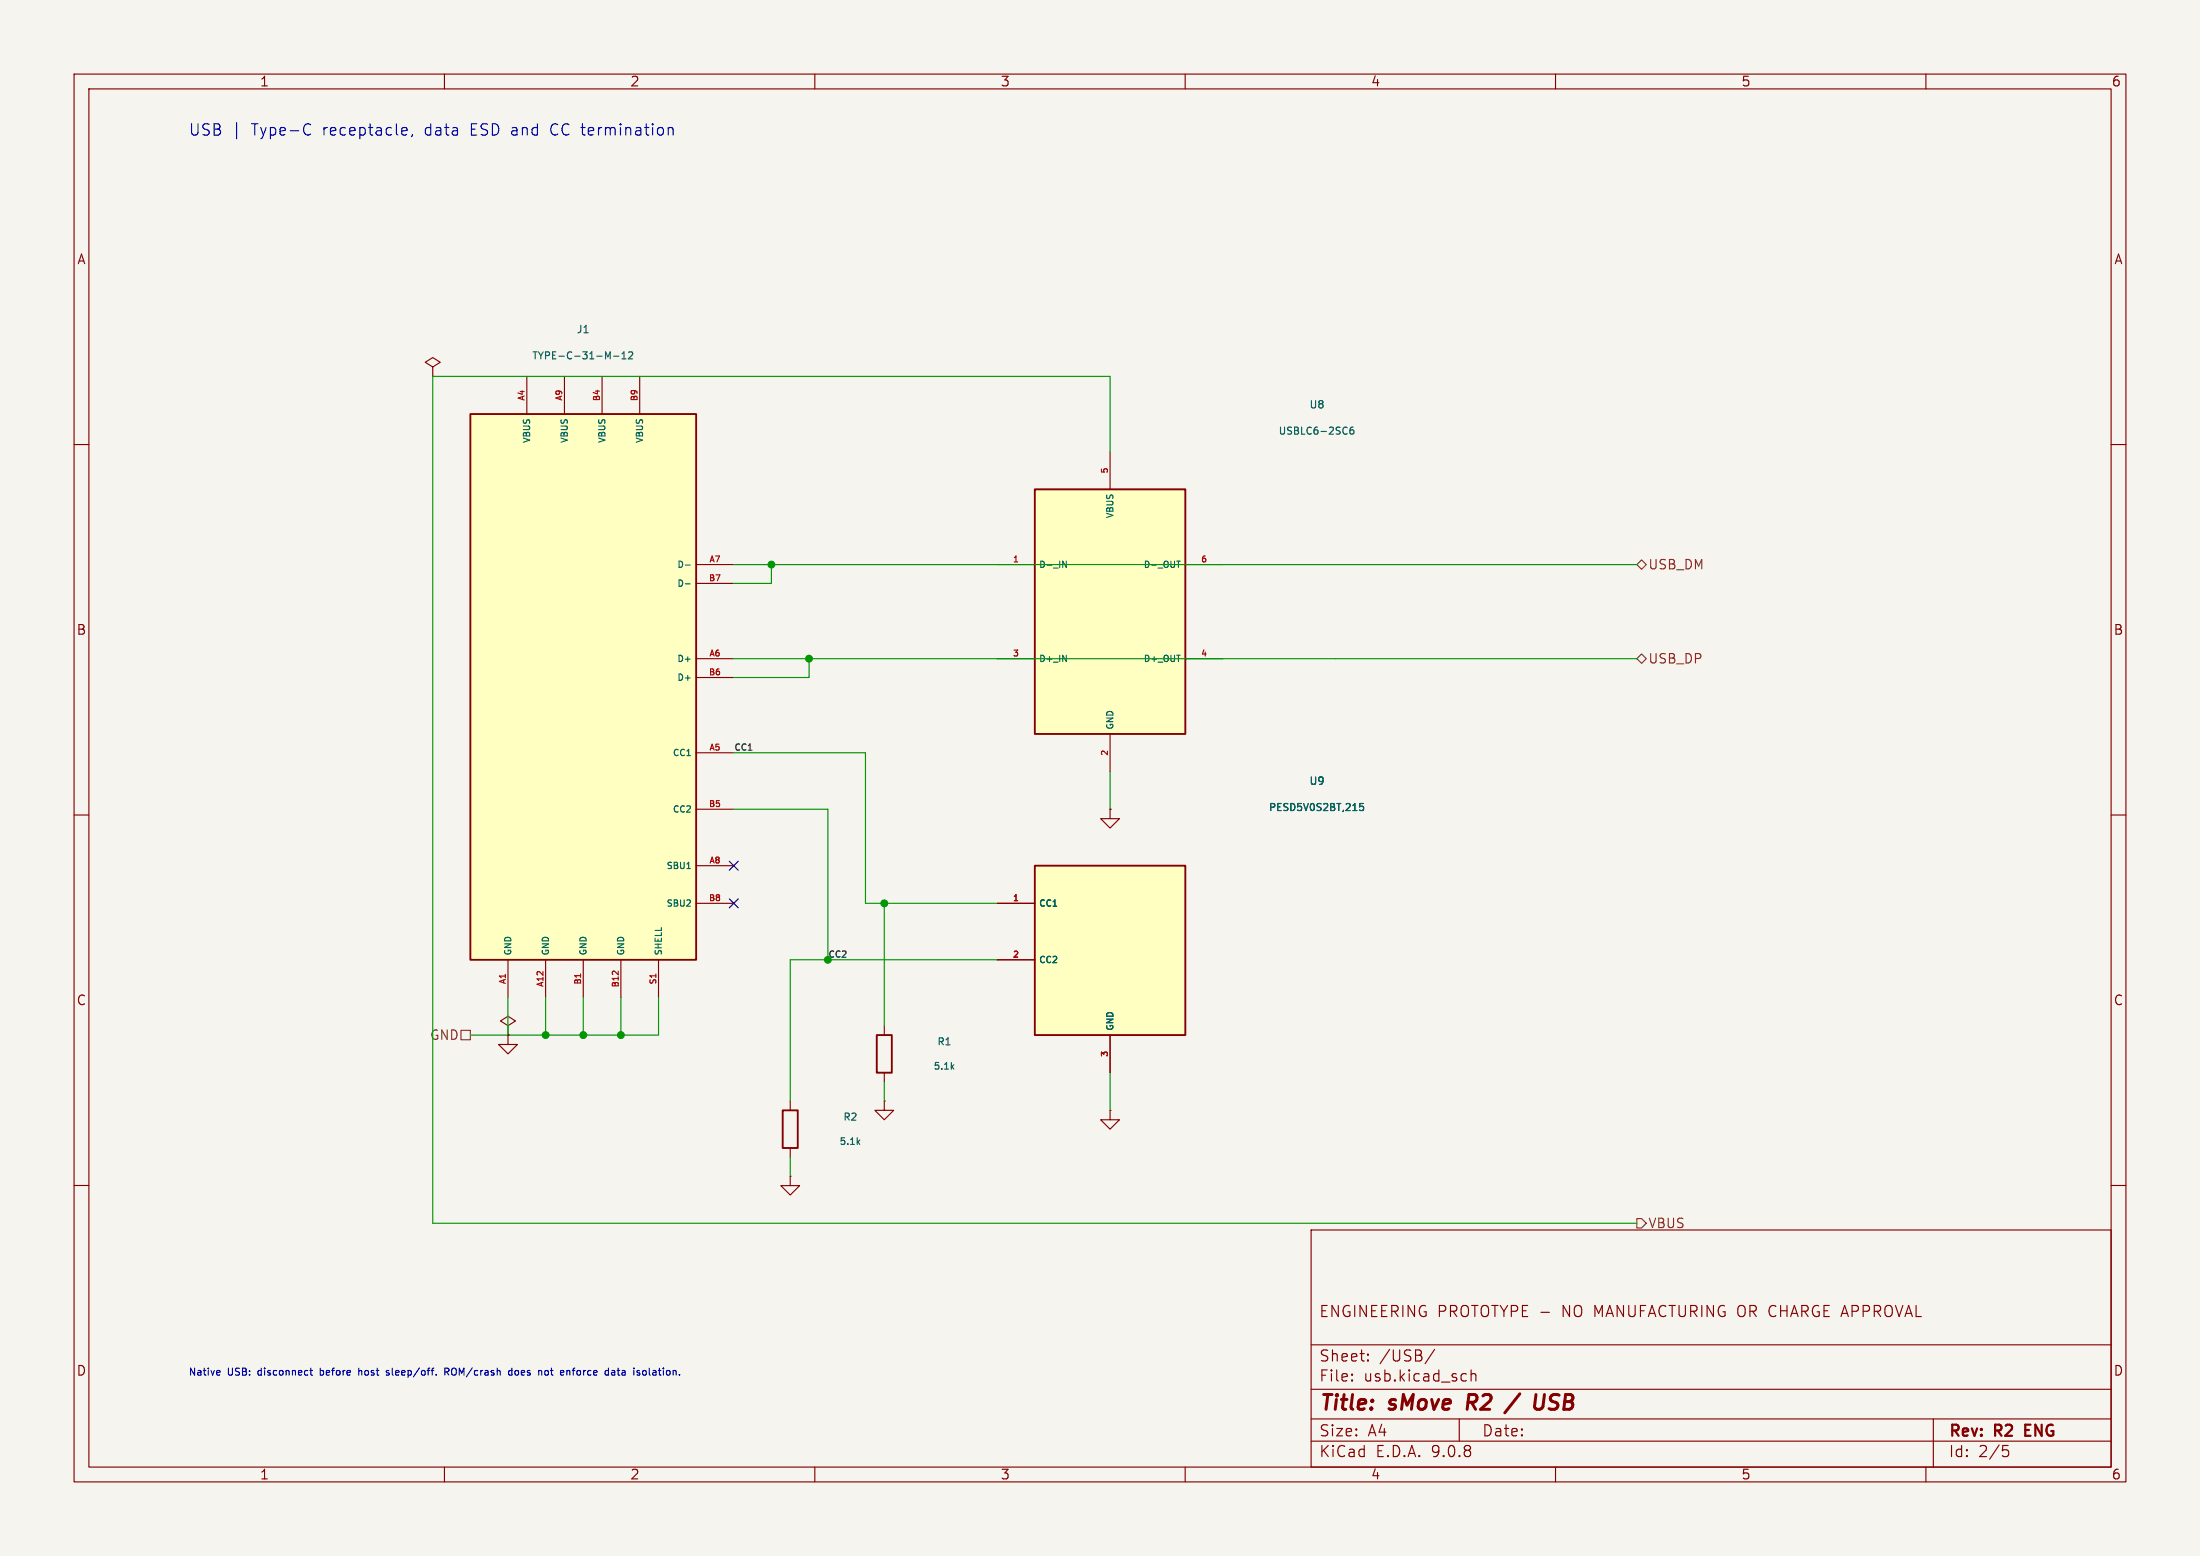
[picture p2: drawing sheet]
(kicad_sch
 (version 20250114)
 (generator "eeschema")
 (paper "A4")
 (title_block
  (title "sMove R2 / USB")
  (rev "R2 ENG")
  (comment 1 "ENGINEERING PROTOTYPE - NO MANUFACTURING OR CHARGE APPROVAL"))
 (lib_symbols
  (symbol "smove-r2-main:J1"
   (pin_names
    (offset .508)) (in_bom yes) (on_board yes)
   (property "Reference" "J1" (at 0.0 0.0 0) (effects (font (size 1 1))))
   (property "Value" "J1" (at 0.0 0.0 0) (effects (font (size 1 1))))
   (symbol "J1_0_1"
    (rectangle (start -15.24 36.83) (end 15.24 -36.83) (stroke (width .254) (type default)) (fill (type background))))
   (symbol "J1_1_1"
    (pin passive line (at -7.62 41.91 270) (length 5.08) (name "VBUS" (effects (font (size 0.85 0.85)))) (number "A4" (effects (font (size 0.8 0.8)))))
    (pin passive line (at -2.54 41.91 270) (length 5.08) (name "VBUS" (effects (font (size 0.85 0.85)))) (number "A9" (effects (font (size 0.8 0.8)))))
    (pin passive line (at 2.54 41.91 270) (length 5.08) (name "VBUS" (effects (font (size 0.85 0.85)))) (number "B4" (effects (font (size 0.8 0.8)))))
    (pin passive line (at 7.62 41.91 270) (length 5.08) (name "VBUS" (effects (font (size 0.85 0.85)))) (number "B9" (effects (font (size 0.8 0.8)))))
    (pin passive line (at 20.32 16.51 180) (length 5.08) (name "D-" (effects (font (size 0.85 0.85)))) (number "A7" (effects (font (size 0.8 0.8)))))
    (pin passive line (at 20.32 13.97 180) (length 5.08) (name "D-" (effects (font (size 0.85 0.85)))) (number "B7" (effects (font (size 0.8 0.8)))))
    (pin passive line (at 20.32 3.81 180) (length 5.08) (name "D+" (effects (font (size 0.85 0.85)))) (number "A6" (effects (font (size 0.8 0.8)))))
    (pin passive line (at 20.32 1.27 180) (length 5.08) (name "D+" (effects (font (size 0.85 0.85)))) (number "B6" (effects (font (size 0.8 0.8)))))
    (pin passive line (at 20.32 -8.89 180) (length 5.08) (name "CC1" (effects (font (size 0.85 0.85)))) (number "A5" (effects (font (size 0.8 0.8)))))
    (pin passive line (at 20.32 -16.51 180) (length 5.08) (name "CC2" (effects (font (size 0.85 0.85)))) (number "B5" (effects (font (size 0.8 0.8)))))
    (pin passive line (at 20.32 -24.13 180) (length 5.08) (name "SBU1" (effects (font (size 0.85 0.85)))) (number "A8" (effects (font (size 0.8 0.8)))))
    (pin passive line (at 20.32 -29.21 180) (length 5.08) (name "SBU2" (effects (font (size 0.85 0.85)))) (number "B8" (effects (font (size 0.8 0.8)))))
    (pin passive line (at -10.16 -41.91 90) (length 5.08) (name "GND" (effects (font (size 0.85 0.85)))) (number "A1" (effects (font (size 0.8 0.8)))))
    (pin passive line (at -5.08 -41.91 90) (length 5.08) (name "GND" (effects (font (size 0.85 0.85)))) (number "A12" (effects (font (size 0.8 0.8)))))
    (pin passive line (at 0.0 -41.91 90) (length 5.08) (name "GND" (effects (font (size 0.85 0.85)))) (number "B1" (effects (font (size 0.8 0.8)))))
    (pin passive line (at 5.08 -41.91 90) (length 5.08) (name "GND" (effects (font (size 0.85 0.85)))) (number "B12" (effects (font (size 0.8 0.8)))))
    (pin passive line (at 10.16 -41.91 90) (length 5.08) (name "SHELL" (effects (font (size 0.85 0.85)))) (number "S1" (effects (font (size 0.8 0.8)))))))
  (symbol "smove-r2-main:U8"
   (pin_names
    (offset .508)) (in_bom yes) (on_board yes)
   (property "Reference" "U8" (at 0.0 0.0 0) (effects (font (size 1 1))))
   (property "Value" "U8" (at 0.0 0.0 0) (effects (font (size 1 1))))
   (symbol "U8_0_1"
    (rectangle (start -10.16 16.51) (end 10.16 -16.51) (stroke (width .254) (type default)) (fill (type background))))
   (symbol "U8_1_1"
    (pin passive line (at -15.24 6.35 0) (length 5.08) (name "D- IN" (effects (font (size 0.85 0.85)))) (number "1" (effects (font (size 0.8 0.8)))))
    (pin passive line (at 15.24 6.35 180) (length 5.08) (name "D- OUT" (effects (font (size 0.85 0.85)))) (number "6" (effects (font (size 0.8 0.8)))))
    (pin passive line (at -15.24 -6.35 0) (length 5.08) (name "D+ IN" (effects (font (size 0.85 0.85)))) (number "3" (effects (font (size 0.8 0.8)))))
    (pin passive line (at 15.24 -6.35 180) (length 5.08) (name "D+ OUT" (effects (font (size 0.85 0.85)))) (number "4" (effects (font (size 0.8 0.8)))))
    (pin passive line (at 0.0 21.59 270) (length 5.08) (name "VBUS" (effects (font (size 0.85 0.85)))) (number "5" (effects (font (size 0.8 0.8)))))
    (pin passive line (at 0.0 -21.59 90) (length 5.08) (name "GND" (effects (font (size 0.85 0.85)))) (number "2" (effects (font (size 0.8 0.8)))))))
  (symbol "smove-r2-main:U9"
   (pin_names
    (offset .508)) (in_bom yes) (on_board yes)
   (property "Reference" "U9" (at 0.0 0.0 0) (effects (font (size 1 1))))
   (property "Value" "U9" (at 0.0 0.0 0) (effects (font (size 1 1))))
   (symbol "U9_0_1"
    (rectangle (start -10.16 11.43) (end 10.16 -11.43) (stroke (width .254) (type default)) (fill (type background))))
   (symbol "U9_1_1"
    (pin passive line (at -15.24 6.35 0) (length 5.08) (name "CC1" (effects (font (size 0.85 0.85)))) (number "1" (effects (font (size 0.8 0.8)))))
    (pin passive line (at -15.24 -1.27 0) (length 5.08) (name "CC2" (effects (font (size 0.85 0.85)))) (number "2" (effects (font (size 0.8 0.8)))))
    (pin passive line (at 0.0 -16.51 90) (length 5.08) (name "GND" (effects (font (size 0.85 0.85)))) (number "3" (effects (font (size 0.8 0.8)))))))
  (symbol "Device:R"
   (pin_numbers (hide yes))
   (pin_names
    (offset 0)) (exclude_from_sim no) (in_bom yes) (on_board yes)
   (property "Reference" "R" (at 2.032 0 90) (effects (font (size 1.27 1.27))))
   (property "Value" "R" (at 0 0 90) (effects (font (size 1.27 1.27))))
   (property "Footprint" "" (at -1.778 0 90) (effects (font (size 1.27 1.27)) (hide yes)))
   (property "Datasheet" "~" (at 0 0 0) (effects (font (size 1.27 1.27)) (hide yes)))
   (property "Description" "Resistor" (at 0 0 0) (effects (font (size 1.27 1.27)) (hide yes)))
   (symbol "R_0_1"
    (rectangle (start -1.016 -2.54) (end 1.016 2.54) (stroke (width 0.254) (type default)) (fill (type none))))
   (symbol "R_1_1"
    (pin passive line (at 0 3.81 270) (length 1.27) (name "~" (effects (font (size 1.27 1.27)))) (number "1" (effects (font (size 1.27 1.27)))))
    (pin passive line (at 0 -3.81 90) (length 1.27) (name "~" (effects (font (size 1.27 1.27)))) (number "2" (effects (font (size 1.27 1.27))))))
   (embedded_fonts no))
  (symbol "power:PWR_FLAG"
   (power)
   (pin_numbers (hide yes))
   (pin_names
    (offset 0) (hide yes)) (exclude_from_sim no) (in_bom yes) (on_board yes)
   (property "Reference" "#FLG" (at 0 1.905 0) (effects (font (size 1.27 1.27)) (hide yes)))
   (property "Value" "PWR_FLAG" (at 0 3.81 0) (effects (font (size 1.27 1.27))))
   (property "Footprint" "" (at 0 0 0) (effects (font (size 1.27 1.27)) (hide yes)))
   (property "Datasheet" "~" (at 0 0 0) (effects (font (size 1.27 1.27)) (hide yes)))
   (property "Description" "Special symbol for telling ERC where power comes from" (at 0 0 0) (effects (font (size 1.27 1.27)) (hide yes)))
   (symbol "PWR_FLAG_0_0"
    (pin power_out line (at 0 0 90) (length 0) (name "~" (effects (font (size 1.27 1.27)))) (number "1" (effects (font (size 1.27 1.27))))))
   (symbol "PWR_FLAG_0_1"
    (polyline (pts (xy 0 0) (xy 0 1.27) (xy -1.016 1.905) (xy 0 2.54) (xy 1.016 1.905) (xy 0 1.27)) (stroke (width 0) (type default)) (fill (type none))))
   (embedded_fonts no))
  (symbol "power:GND"
   (power)
   (pin_numbers (hide yes))
   (pin_names
    (offset 0) (hide yes)) (exclude_from_sim no) (in_bom yes) (on_board yes)
   (property "Reference" "#PWR" (at 0 -6.35 0) (effects (font (size 1.27 1.27)) (hide yes)))
   (property "Value" "GND" (at 0 -3.81 0) (effects (font (size 1.27 1.27))))
   (property "Footprint" "" (at 0 0 0) (effects (font (size 1.27 1.27)) (hide yes)))
   (property "Datasheet" "" (at 0 0 0) (effects (font (size 1.27 1.27)) (hide yes)))
   (property "Description" "Power symbol creates a global label with name \"GND\" , ground" (at 0 0 0) (effects (font (size 1.27 1.27)) (hide yes)))
   (symbol "GND_0_1"
    (polyline (pts (xy 0 0) (xy 0 -1.27) (xy 1.27 -1.27) (xy 0 -2.54) (xy -1.27 -1.27) (xy 0 -1.27)) (stroke (width 0) (type default)) (fill (type none))))
   (symbol "GND_1_1"
    (pin power_in line (at 0 0 270) (length 0) (name "~" (effects (font (size 1.27 1.27)))) (number "1" (effects (font (size 1.27 1.27))))))
   (embedded_fonts no)))
 (symbol
  (lib_id "smove-r2-main:J1") (at 78.74 92.71 0) (unit 1) (in_bom yes) (on_board yes) (dnp no)
  (property "Reference" "J1" (at 78.74 44.45 0) (effects (font (size 1 1))))
  (property "Value" "TYPE-C-31-M-12" (at 78.74 48.006 0) (effects (font (size 0.95 0.95))))
  (property "Footprint" "smove-r2-main:USB_C_Receptacle_HRO_TYPE-C-31-M-12" (at 78.74 92.71 0) (effects (font (size 1 1)) (hide yes)))
  (property "MPN" "TYPE-C-31-M-12" (at 78.74 92.71 0) (effects (font (size 1 1)) (hide yes)))
  (property "LCSC" "C165948" (at 78.74 92.71 0) (effects (font (size 1 1)) (hide yes))) (pin "A4") (pin "A9") (pin "B4") (pin "B9") (pin "A7") (pin "B7") (pin "A6") (pin "B6") (pin "A5") (pin "B5") (pin "A8") (pin "B8") (pin "A1") (pin "A12") (pin "B1") (pin "B12") (pin "S1"))
 (symbol
  (lib_id "smove-r2-main:U8") (at 149.86 82.55 0) (unit 1) (in_bom yes) (on_board yes) (dnp no)
  (property "Reference" "U8" (at 177.8 54.61 0) (effects (font (size 1 1))))
  (property "Value" "USBLC6-2SC6" (at 177.8 58.166 0) (effects (font (size 0.95 0.95))))
  (property "Footprint" "smove-r2-main:SOT-23-6" (at 149.86 82.55 0) (effects (font (size 1 1)) (hide yes)))
  (property "MPN" "USBLC6-2SC6" (at 149.86 82.55 0) (effects (font (size 1 1)) (hide yes)))
  (property "LCSC" "C7519" (at 149.86 82.55 0) (effects (font (size 1 1)) (hide yes))) (pin "1") (pin "6") (pin "3") (pin "4") (pin "5") (pin "2"))
 (symbol
  (lib_id "smove-r2-main:U9") (at 149.86 128.27 0) (unit 1) (in_bom yes) (on_board yes) (dnp no)
  (property "Reference" "U9" (at 177.8 105.41 0) (effects (font (size 1 1))))
  (property "Value" "PESD5V0S2BT,215" (at 177.8 108.966 0) (effects (font (size 0.95 0.95))))
  (property "Footprint" "smove-r2-main:SOT-23" (at 149.86 128.27 0) (effects (font (size 1 1)) (hide yes)))
  (property "MPN" "PESD5V0S2BT,215" (at 149.86 128.27 0) (effects (font (size 1 1)) (hide yes)))
  (property "LCSC" "C49338" (at 149.86 128.27 0) (effects (font (size 1 1)) (hide yes))) (pin "1") (pin "2") (pin "3"))
 (symbol
  (lib_id "Device:R") (at 119.38 142.24 0) (unit 1) (in_bom yes) (on_board yes) (dnp no)
  (property "Reference" "R1" (at 127.508 140.589 0) (effects (font (size 0.95 0.95))))
  (property "Value" "5.1k" (at 127.508 143.891 0) (effects (font (size 0.9 0.9))))
  (property "Footprint" "smove-r2-main:R_0402_1005Metric" (at 119.38 142.24 0) (effects (font (size 1 1)) (hide yes)))
  (property "MPN" "0402WGF5101TCE" (at 119.38 142.24 0) (effects (font (size 1 1)) (hide yes)))
  (property "LCSC" "C25905" (at 119.38 142.24 0) (effects (font (size 1 1)) (hide yes))) (pin "1") (pin "2"))
 (symbol
  (lib_id "Device:R") (at 106.68 152.4 0) (unit 1) (in_bom yes) (on_board yes) (dnp no)
  (property "Reference" "R2" (at 114.808 150.749 0) (effects (font (size 0.95 0.95))))
  (property "Value" "5.1k" (at 114.808 154.051 0) (effects (font (size 0.9 0.9))))
  (property "Footprint" "smove-r2-main:R_0402_1005Metric" (at 106.68 152.4 0) (effects (font (size 1 1)) (hide yes)))
  (property "MPN" "0402WGF5101TCE" (at 106.68 152.4 0) (effects (font (size 1 1)) (hide yes)))
  (property "LCSC" "C25905" (at 106.68 152.4 0) (effects (font (size 1 1)) (hide yes))) (pin "1") (pin "2"))
 (symbol
  (lib_id "power:PWR_FLAG") (at 58.42 50.8 0) (unit 1) (in_bom no) (on_board no) (dnp no)
  (property "Reference" "#FLG1" (at 58.42 43.18 0) (effects (font (size 1 1)) (hide yes)))
  (property "Value" "PWR_FLAG" (at 58.42 46.736 0) (effects (font (size 0.95 0.95)) (hide yes))) (pin "1"))
 (symbol
  (lib_id "power:GND") (at 68.58 139.7 0) (unit 1) (in_bom no) (on_board no) (dnp no)
  (property "Reference" "#PWR1" (at 68.58 132.08 0) (effects (font (size 1 1)) (hide yes)))
  (property "Value" "GND" (at 68.58 135.636 0) (effects (font (size 0.95 0.95)) (hide yes))) (pin "1"))
 (symbol
  (lib_id "power:GND") (at 149.86 109.22 0) (unit 1) (in_bom no) (on_board no) (dnp no)
  (property "Reference" "#PWR4" (at 149.86 101.6 0) (effects (font (size 1 1)) (hide yes)))
  (property "Value" "GND" (at 149.86 105.156 0) (effects (font (size 0.95 0.95)) (hide yes))) (pin "1"))
 (symbol
  (lib_id "power:GND") (at 149.86 149.86 0) (unit 1) (in_bom no) (on_board no) (dnp no)
  (property "Reference" "#PWR5" (at 149.86 142.24 0) (effects (font (size 1 1)) (hide yes)))
  (property "Value" "GND" (at 149.86 145.796 0) (effects (font (size 0.95 0.95)) (hide yes))) (pin "1"))
 (symbol
  (lib_id "power:GND") (at 119.38 148.59 0) (unit 1) (in_bom no) (on_board no) (dnp no)
  (property "Reference" "#PWR14" (at 119.38 140.97 0) (effects (font (size 1 1)) (hide yes)))
  (property "Value" "GND" (at 119.38 144.526 0) (effects (font (size 0.95 0.95)) (hide yes))) (pin "1"))
 (symbol
  (lib_id "power:GND") (at 106.68 158.75 0) (unit 1) (in_bom no) (on_board no) (dnp no)
  (property "Reference" "#PWR15" (at 106.68 151.13 0) (effects (font (size 1 1)) (hide yes)))
  (property "Value" "GND" (at 106.68 154.686 0) (effects (font (size 0.95 0.95)) (hide yes))) (pin "1"))
 (symbol
  (lib_id "power:PWR_FLAG") (at 68.58 139.7 0) (unit 1) (in_bom no) (on_board no) (dnp no)
  (property "Reference" "#FLG2" (at 68.58 132.08 0) (effects (font (size 1 1)) (hide yes)))
  (property "Value" "PWR_FLAG" (at 68.58 135.636 0) (effects (font (size 0.95 0.95)) (hide yes))) (pin "1"))
 (no_connect (at 99.06 116.84))
 (no_connect (at 99.06 121.92))
 (wire (pts (xy 58.42 50.8) (xy 71.12 50.8)) (stroke (width 0) (type default)))
 (wire (pts (xy 71.12 50.8) (xy 76.2 50.8)) (stroke (width 0) (type default)))
 (wire (pts (xy 76.2 50.8) (xy 81.28 50.8)) (stroke (width 0) (type default)))
 (wire (pts (xy 81.28 50.8) (xy 86.36 50.8)) (stroke (width 0) (type default)))
 (wire (pts (xy 86.36 50.8) (xy 149.86 50.8)) (stroke (width 0) (type default)))
 (wire (pts (xy 149.86 50.8) (xy 149.86 60.96)) (stroke (width 0) (type default)))
 (wire (pts (xy 58.42 50.8) (xy 58.42 165.1)) (stroke (width 0) (type default)))
 (wire (pts (xy 99.06 76.2) (xy 104.14 76.2)) (stroke (width 0) (type default)))
 (wire (pts (xy 104.14 76.2) (xy 134.62 76.2)) (stroke (width 0) (type default)))
 (wire (pts (xy 99.06 78.74) (xy 104.14 78.74)) (stroke (width 0) (type default)))
 (wire (pts (xy 104.14 76.2) (xy 104.14 78.74)) (stroke (width 0) (type default)))
 (wire (pts (xy 134.62 76.2) (xy 165.1 76.2)) (stroke (width 0) (type default)))
 (wire (pts (xy 165.1 76.2) (xy 180.34 76.2)) (stroke (width 0) (type default)))
 (wire (pts (xy 99.06 88.9) (xy 109.22 88.9)) (stroke (width 0) (type default)))
 (wire (pts (xy 109.22 88.9) (xy 134.62 88.9)) (stroke (width 0) (type default)))
 (wire (pts (xy 99.06 91.44) (xy 109.22 91.44)) (stroke (width 0) (type default)))
 (wire (pts (xy 109.22 88.9) (xy 109.22 91.44)) (stroke (width 0) (type default)))
 (wire (pts (xy 134.62 88.9) (xy 165.1 88.9)) (stroke (width 0) (type default)))
 (wire (pts (xy 165.1 88.9) (xy 180.34 88.9)) (stroke (width 0) (type default)))
 (wire (pts (xy 99.06 101.6) (xy 116.84 101.6)) (stroke (width 0) (type default)))
 (wire (pts (xy 116.84 101.6) (xy 116.84 121.92)) (stroke (width 0) (type default)))
 (wire (pts (xy 116.84 121.92) (xy 119.38 121.92)) (stroke (width 0) (type default)))
 (wire (pts (xy 119.38 121.92) (xy 134.62 121.92)) (stroke (width 0) (type default)))
 (wire (pts (xy 119.38 121.92) (xy 119.38 138.43)) (stroke (width 0) (type default)))
 (wire (pts (xy 99.06 109.22) (xy 111.76 109.22)) (stroke (width 0) (type default)))
 (wire (pts (xy 111.76 109.22) (xy 111.76 129.54)) (stroke (width 0) (type default)))
 (wire (pts (xy 111.76 129.54) (xy 134.62 129.54)) (stroke (width 0) (type default)))
 (wire (pts (xy 106.68 129.54) (xy 111.76 129.54)) (stroke (width 0) (type default)))
 (wire (pts (xy 106.68 129.54) (xy 106.68 148.59)) (stroke (width 0) (type default)))
 (wire (pts (xy 68.58 134.62) (xy 68.58 139.7)) (stroke (width 0) (type default)))
 (wire (pts (xy 73.66 134.62) (xy 73.66 139.7)) (stroke (width 0) (type default)))
 (wire (pts (xy 78.74 134.62) (xy 78.74 139.7)) (stroke (width 0) (type default)))
 (wire (pts (xy 83.82 134.62) (xy 83.82 139.7)) (stroke (width 0) (type default)))
 (wire (pts (xy 88.9 134.62) (xy 88.9 139.7)) (stroke (width 0) (type default)))
 (wire (pts (xy 68.58 139.7) (xy 73.66 139.7)) (stroke (width 0) (type default)))
 (wire (pts (xy 73.66 139.7) (xy 78.74 139.7)) (stroke (width 0) (type default)))
 (wire (pts (xy 78.74 139.7) (xy 83.82 139.7)) (stroke (width 0) (type default)))
 (wire (pts (xy 83.82 139.7) (xy 88.9 139.7)) (stroke (width 0) (type default)))
 (wire (pts (xy 149.86 104.14) (xy 149.86 109.22)) (stroke (width 0) (type default)))
 (wire (pts (xy 149.86 144.78) (xy 149.86 149.86)) (stroke (width 0) (type default)))
 (wire (pts (xy 119.38 146.05) (xy 119.38 148.59)) (stroke (width 0) (type default)))
 (wire (pts (xy 106.68 156.21) (xy 106.68 158.75)) (stroke (width 0) (type default)))
 (junction (at 104.14 76.2)
  (diameter 0) (color 0 0 0 0))
 (junction (at 109.22 88.9)
  (diameter 0) (color 0 0 0 0))
 (junction (at 119.38 121.92)
  (diameter 0) (color 0 0 0 0))
 (junction (at 111.76 129.54)
  (diameter 0) (color 0 0 0 0))
 (junction (at 73.66 139.7)
  (diameter 0) (color 0 0 0 0))
 (junction (at 78.74 139.7)
  (diameter 0) (color 0 0 0 0))
 (junction (at 83.82 139.7)
  (diameter 0) (color 0 0 0 0))
 (label "CC1" (at 99.06 101.6 0) (effects (font (size .85 .85)) (justify left bottom)))
 (label "CC2" (at 111.76 129.54 0) (effects (font (size .85 .85)) (justify left bottom)))
 (text "Native USB: disconnect before host sleep/off. ROM/crash does not enforce data isolation." (at 25.4 185.42 0) (effects (font (size 0.95 0.95)) (justify left)))
 (wire (pts (xy 180.34 76.2) (xy 220.98 76.2)) (stroke (width 0) (type default)))
 (hierarchical_label "USB_DM"
  (shape bidirectional) (at 220.98 76.2 0) (effects (font (size 1.27 1.27)) (justify left)))
 (wire (pts (xy 180.34 88.9) (xy 220.98 88.9)) (stroke (width 0) (type default)))
 (hierarchical_label "USB_DP"
  (shape bidirectional) (at 220.98 88.9 0) (effects (font (size 1.27 1.27)) (justify left)))
 (wire (pts (xy 58.42 165.1) (xy 220.98 165.1)) (stroke (width 0) (type default)))
 (hierarchical_label "VBUS"
  (shape output) (at 220.98 165.1 0) (effects (font (size 1.27 1.27)) (justify left)))
 (wire (pts (xy 68.58 139.7) (xy 63.5 139.7)) (stroke (width 0) (type default)))
 (hierarchical_label "GND"
  (shape passive) (at 63.5 139.7 180) (effects (font (size 1.27 1.27)) (justify right)))
 (text "USB | Type-C receptacle, data ESD and CC termination" (at 25.4 17.78 0) (effects (font (size 1.52 1.52)) (justify left))))
